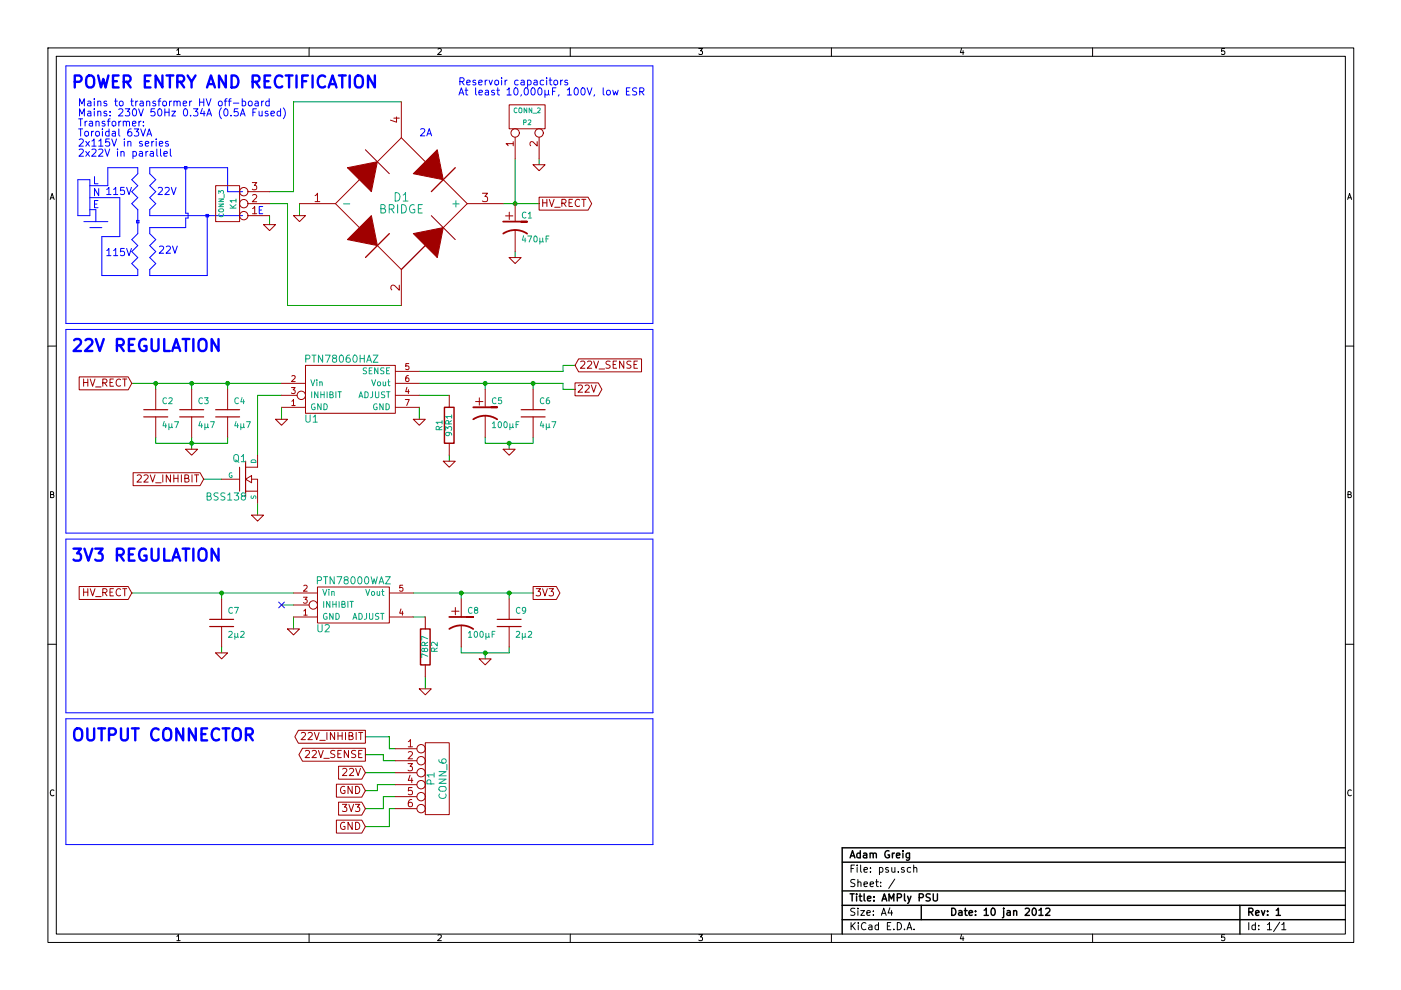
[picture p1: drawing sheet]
EESchema Schematic File Version 2  date Tue 31 Jan 2012 23:27:19 GMT
LIBS:power
LIBS:device
LIBS:transistors
LIBS:conn
LIBS:linear
LIBS:regul
LIBS:74xx
LIBS:cmos4000
LIBS:adc-dac
LIBS:memory
LIBS:xilinx
LIBS:special
LIBS:microcontrollers
LIBS:dsp
LIBS:microchip
LIBS:analog_switches
LIBS:motorola
LIBS:texas
LIBS:intel
LIBS:audio
LIBS:interface
LIBS:digital-audio
LIBS:philips
LIBS:display
LIBS:cypress
LIBS:siliconi
LIBS:opto
LIBS:atmel
LIBS:contrib
LIBS:valves
LIBS:shared
EELAYER 24  0
EELAYER END
$Descr A4 11700 8267
Sheet 1 1
Title "AMPly PSU"
Date "10 jan 2012"
Rev "1"
Comp "Adam Greig"
Comment1 ""
Comment2 ""
Comment3 ""
Comment4 ""
$EndDescr
Wire Wire Line
	2250 1600 2450 1600
Wire Wire Line
	2450 1600 2450 850 
Wire Wire Line
	2250 1800 2250 1875
Wire Wire Line
	4500 1325 4500 1375
Wire Notes Line
	1740 1790 1720 1790
Wire Notes Line
	1740 1790 1740 1810
Wire Notes Line
	1740 1810 1720 1810
Wire Notes Line
	1720 1810 1720 1790
Wire Notes Line
	1250 2300 1730 2300
Wire Notes Line
	1550 1900 1550 1820
Wire Notes Line
	1150 2300 850  2300
Wire Notes Line
	2025 1800 1725 1800
Wire Notes Line
	1250 1950 1250 1900
Wire Notes Line
	1250 2300 1250 2250
Wire Notes Line
	1250 2250 1300 2200
Wire Notes Line
	1300 2200 1250 2150
Wire Notes Line
	1250 2150 1300 2100
Wire Notes Line
	1300 2100 1250 2050
Wire Notes Line
	1250 2050 1300 2000
Wire Notes Line
	1300 2000 1250 1950
Wire Notes Line
	750  1900 850  1900
Wire Notes Line
	800  1850 800  1750
Wire Notes Line
	800  1750 750  1750
Wire Notes Line
	1140 1860 1140 1840
Wire Notes Line
	1140 1860 1160 1860
Wire Notes Line
	1160 1860 1160 1840
Wire Notes Line
	1160 1840 1140 1840
Wire Notes Line
	650  1800 650  1500
Wire Notes Line
	650  1800 750  1800
Wire Notes Line
	750  1800 750  1500
Wire Notes Line
	750  1500 650  1500
Wire Wire Line
	3350 2550 2400 2550
Wire Notes Line
	5450 6000 550  6000
Wire Notes Line
	5450 6000 5450 7050
Wire Notes Line
	5450 7050 550  7050
Wire Notes Line
	550  7050 550  6000
Wire Wire Line
	3300 6650 3200 6650
Wire Wire Line
	3200 6650 3200 6750
Wire Wire Line
	3200 6750 3050 6750
Wire Wire Line
	3300 6350 3200 6350
Wire Wire Line
	3200 6350 3200 6300
Wire Wire Line
	3200 6300 3050 6300
Wire Notes Line
	5450 4500 550  4500
Wire Notes Line
	5450 4500 5450 5950
Wire Notes Line
	5450 5950 550  5950
Wire Notes Line
	550  5950 550  4500
Connection ~ 3850 4950
Wire Wire Line
	3850 5000 3850 4950
Wire Wire Line
	3450 4950 4450 4950
Wire Wire Line
	4050 5450 4050 5500
Wire Wire Line
	3850 5400 3850 5450
Wire Wire Line
	3450 5150 3550 5150
Wire Wire Line
	1850 5400 1850 5450
Wire Wire Line
	1100 4950 2450 4950
Wire Notes Line
	5450 4450 5450 2750
Wire Notes Line
	5450 4450 550  4450
Wire Notes Line
	550  4450 550  2750
Wire Wire Line
	2150 3800 2150 3300
Wire Wire Line
	2150 3300 2350 3300
Wire Notes Line
	550  2750 5450 2750
Wire Wire Line
	4800 3250 4700 3250
Wire Wire Line
	4700 3250 4700 3200
Wire Wire Line
	4700 3100 4700 3050
Connection ~ 4250 3700
Wire Wire Line
	4450 3650 4450 3700
Wire Wire Line
	4450 3700 4050 3700
Connection ~ 4450 3200
Wire Wire Line
	4450 3200 4450 3250
Connection ~ 4050 3200
Wire Wire Line
	4050 3250 4050 3200
Wire Wire Line
	4700 3200 3500 3200
Wire Wire Line
	3750 3800 3750 3850
Wire Wire Line
	3500 3400 3500 3500
Wire Wire Line
	1300 3700 1900 3700
Wire Wire Line
	1300 3700 1300 3650
Wire Wire Line
	1600 3650 1600 3750
Connection ~ 1600 3200
Wire Wire Line
	1600 3250 1600 3200
Wire Wire Line
	1100 3200 2350 3200
Wire Notes Line
	550  2700 550  550 
Wire Wire Line
	4300 2100 4300 2150
Wire Wire Line
	2500 1800 2500 1700
Wire Wire Line
	2450 850  3350 850 
Wire Wire Line
	4500 1700 4200 1700
Connection ~ 4300 1700
Wire Wire Line
	1900 3250 1900 3200
Connection ~ 1900 3200
Wire Wire Line
	1300 3250 1300 3200
Connection ~ 1300 3200
Wire Wire Line
	1900 3700 1900 3650
Connection ~ 1600 3700
Wire Wire Line
	2350 3400 2350 3500
Wire Wire Line
	4700 3100 3500 3100
Wire Wire Line
	4050 3700 4050 3650
Wire Wire Line
	4250 3700 4250 3750
Wire Wire Line
	4700 3050 4800 3050
Wire Wire Line
	2150 4200 2150 4300
Wire Wire Line
	1700 4000 1850 4000
Wire Notes Line
	550  2700 5450 2700
Wire Notes Line
	5450 2700 5450 550 
Wire Notes Line
	5450 550  550  550 
Wire Wire Line
	1850 5000 1850 4950
Connection ~ 1850 4950
Wire Wire Line
	2450 5150 2450 5250
Wire Wire Line
	3550 5650 3550 5750
Wire Wire Line
	3850 5450 4250 5450
Wire Wire Line
	4250 5450 4250 5400
Connection ~ 4050 5450
Wire Wire Line
	4250 5000 4250 4950
Connection ~ 4250 4950
Wire Wire Line
	3050 6150 3250 6150
Wire Wire Line
	3250 6150 3250 6250
Wire Wire Line
	3250 6250 3300 6250
Wire Wire Line
	3050 6450 3300 6450
Wire Wire Line
	3050 6900 3250 6900
Wire Wire Line
	3250 6900 3250 6750
Wire Wire Line
	3250 6750 3300 6750
Wire Wire Line
	3050 6600 3150 6600
Wire Wire Line
	3150 6600 3150 6550
Wire Wire Line
	3150 6550 3300 6550
Wire Wire Line
	2350 5050 2450 5050
Wire Wire Line
	3500 3300 3750 3300
Wire Notes Line
	750  1550 900  1550
Wire Notes Line
	900  1550 900  1400
Wire Notes Line
	1150 1450 1150 1400
Wire Notes Line
	1150 1450 1100 1500
Wire Notes Line
	1100 1500 1150 1550
Wire Notes Line
	1150 1550 1100 1600
Wire Notes Line
	1100 1600 1150 1650
Wire Notes Line
	1150 1650 1100 1700
Wire Notes Line
	1100 1700 1150 1750
Wire Notes Line
	1150 1750 1150 1950
Wire Notes Line
	1150 1950 1100 2000
Wire Notes Line
	1100 2000 1150 2050
Wire Notes Line
	1150 2050 1100 2100
Wire Notes Line
	1100 2100 1150 2150
Wire Notes Line
	1150 2150 1100 2200
Wire Notes Line
	1100 2200 1150 2250
Wire Notes Line
	1150 2250 1150 2300
Wire Notes Line
	750  1650 1000 1650
Wire Notes Line
	700  1850 900  1850
Wire Notes Line
	1250 1450 1250 1400
Wire Notes Line
	1250 1450 1300 1500
Wire Notes Line
	1300 1500 1250 1550
Wire Notes Line
	1250 1550 1300 1600
Wire Notes Line
	1300 1600 1250 1650
Wire Notes Line
	1250 1650 1300 1700
Wire Notes Line
	1300 1700 1250 1750
Wire Notes Line
	1250 1750 1250 1800
Wire Notes Line
	1250 1800 1750 1800
Wire Notes Line
	2025 1600 1900 1600
Wire Notes Line
	1900 1600 1900 1400
Wire Notes Line
	1900 1400 1250 1400
Wire Notes Line
	1250 1900 1550 1900
Wire Notes Line
	1150 1400 900  1400
Wire Notes Line
	850  2300 850  1975
Wire Notes Line
	850  1975 1000 1975
Wire Notes Line
	1000 1975 1000 1650
Wire Notes Line
	1550 1820 1570 1820
Wire Notes Line
	1570 1820 1570 1780
Wire Notes Line
	1570 1780 1550 1780
Wire Notes Line
	1550 1780 1550 1400
Wire Notes Line
	1540 1410 1540 1390
Wire Notes Line
	1540 1410 1560 1410
Wire Notes Line
	1560 1410 1560 1390
Wire Notes Line
	1560 1390 1540 1390
Wire Notes Line
	1730 2300 1730 1800
Wire Wire Line
	4300 1325 4300 1700
Wire Wire Line
	2250 1700 2400 1700
Wire Wire Line
	2400 1700 2400 2550
$Comp
L GND #PWR01
U 1 1
P 2250 1875
F 0 "#PWR01" H 2250 1875 30  0001 C CNN
F 1 "GND" H 2250 1805 30  0001 C CNN
	1    2250 1875
	1    0    0    -1  
$EndComp
Text Notes 2150 1800 0    60   ~ 0
E
Text Notes 3825 725  0    60   ~ 0
Reservoir capacitors\nAt least 10,000µF, 100V, low ESR
$Comp
L GND #PWR02
U 1 1
P 4500 1375
F 0 "#PWR02" H 4500 1375 30  0001 C CNN
F 1 "GND" H 4500 1305 30  0001 C CNN
	1    4500 1375
	1    0    0    -1  
$EndComp
$Comp
L CONN_2 P2
U 1 1
P 4400 975
F 0 "P2" V 4350 975 40  0000 C CNN
F 1 "CONN_2" V 4450 975 40  0000 C CNN
F 2 "SCREWTERMINAL_5MM_2WAY" V 4310 935 60  0001 C CNN
	1    4400 975 
	0    -1   -1   0   
$EndComp
Text Notes 880  2150 0    60   ~ 0
115V
Text Notes 880  1640 0    60   ~ 0
115V
Text Notes 1320 2130 0    60   ~ 0
22V
Text Notes 1310 1640 0    60   ~ 0
22V
Text Notes 775  1750 0    60   ~ 0
E
Text Notes 775  1650 0    60   ~ 0
N
Text Notes 775  1550 0    60   ~ 0
L
Text Notes 650  900  0    60   ~ 0
Mains to transformer HV off-board\nMains: 230V 50Hz 0.34A (0.5A Fused)\nTransformer:\nToroidal 63VA\n2x115V in series\n2x22V in parallel
NoConn ~ 2350 5050
Text Notes 600  6200 0    100  ~ 20
OUTPUT CONNECTOR
Text GLabel 3050 6150 0    60   Output ~ 0
22V_INHIBIT
Text GLabel 3050 6300 0    60   Output ~ 0
22V_SENSE
Text GLabel 3050 6900 0    60   Input ~ 0
GND
Text GLabel 3050 6750 0    60   Input ~ 0
3V3
Text GLabel 3050 6600 0    60   Input ~ 0
GND
Text GLabel 3050 6450 0    60   Input ~ 0
22V
$Comp
L CONN_6 P1
U 1 1
P 3650 6500
F 0 "P1" V 3600 6500 60  0000 C CNN
F 1 "CONN_6" V 3700 6500 60  0000 C CNN
F 2 "SCREWTERMINAL_5MM_6WAY" V 3540 6440 60  0001 C CNN
	1    3650 6500
	1    0    0    -1  
$EndComp
Text Notes 600  4700 0    100  ~ 20
3V3 REGULATION
Text GLabel 4450 4950 2    60   Output ~ 0
3V3
$Comp
L GND #PWR03
U 1 1
P 4050 5500
F 0 "#PWR03" H 4050 5500 30  0001 C CNN
F 1 "GND" H 4050 5430 30  0001 C CNN
	1    4050 5500
	1    0    0    -1  
$EndComp
$Comp
L GND #PWR04
U 1 1
P 3550 5750
F 0 "#PWR04" H 3550 5750 30  0001 C CNN
F 1 "GND" H 3550 5680 30  0001 C CNN
	1    3550 5750
	1    0    0    -1  
$EndComp
$Comp
L GND #PWR05
U 1 1
P 2450 5250
F 0 "#PWR05" H 2450 5250 30  0001 C CNN
F 1 "GND" H 2450 5180 30  0001 C CNN
	1    2450 5250
	1    0    0    -1  
$EndComp
$Comp
L GND #PWR06
U 1 1
P 1850 5450
F 0 "#PWR06" H 1850 5450 30  0001 C CNN
F 1 "GND" H 1850 5380 30  0001 C CNN
	1    1850 5450
	1    0    0    -1  
$EndComp
Text GLabel 1100 4950 0    60   Input ~ 0
HV_RECT
$Comp
L C C9
U 1 1
P 4250 5200
F 0 "C9" H 4300 5300 50  0000 L CNN
F 1 "2µ2" H 4300 5100 50  0000 L CNN
F 2 "SMD2220" H 4250 5200 60  0001 C CNN
F 4 "1843191" H 4250 5200 60  0001 C CNN "Farnell"
	1    4250 5200
	1    0    0    -1  
$EndComp
$Comp
L C C7
U 1 1
P 1850 5200
F 0 "C7" H 1900 5300 50  0000 L CNN
F 1 "2µ2" H 1900 5100 50  0000 L CNN
F 2 "SMD2220" H 1850 5200 60  0001 C CNN
F 4 "1843191" H 1850 5200 60  0001 C CNN "Farnell"
	1    1850 5200
	1    0    0    -1  
$EndComp
$Comp
L CP1 C8
U 1 1
P 3850 5200
F 0 "C8" H 3900 5300 50  0000 L CNN
F 1 "100µF" H 3900 5100 50  0000 L CNN
F 2 "RADIAL5" H 3850 5200 60  0001 C CNN
F 4 "1848464" H 3850 5200 60  0001 C CNN "Farnell"
	1    3850 5200
	1    0    0    -1  
$EndComp
$Comp
L R R2
U 1 1
P 3550 5400
F 0 "R2" V 3630 5400 50  0000 C CNN
F 1 "78R7" V 3550 5400 50  0000 C CNN
F 2 "SMD0805" H 3550 5400 60  0001 C CNN
F 4 "1810393" H 3550 5400 60  0001 C CNN "Farnell"
	1    3550 5400
	1    0    0    -1  
$EndComp
$Comp
L PTN78000WAH U2
U 1 1
P 2950 5050
F 0 "U2" H 2700 4850 60  0000 C CNN
F 1 "PTN78000WAZ" H 2950 5250 60  0000 C CNN
F 2 "PTN78000WAZ" H 2950 5050 60  0001 C CNN
F 4 "1109697" H 2950 5050 60  0001 C CNN "Farnell"
	1    2950 5050
	1    0    0    -1  
$EndComp
$Comp
L GND #PWR07
U 1 1
P 1600 3750
F 0 "#PWR07" H 1600 3750 30  0001 C CNN
F 1 "GND" H 1600 3680 30  0001 C CNN
	1    1600 3750
	1    0    0    -1  
$EndComp
Text GLabel 1700 4000 0    60   Input ~ 0
22V_INHIBIT
$Comp
L MOSFET_N Q1
U 1 1
P 2050 4000
F 0 "Q1" H 2060 4170 60  0000 R CNN
F 1 "BSS138" H 2060 3850 60  0000 R CNN
F 4 "1907611" H 2050 4000 60  0001 C CNN "Farnell"
	1    2050 4000
	1    0    0    -1  
$EndComp
Text Notes 600  2950 0    100  ~ 20
22V REGULATION
Text GLabel 4800 3250 2    60   Output ~ 0
22V
Text GLabel 4800 3050 2    60   Input ~ 0
22V_SENSE
$Comp
L GND #PWR08
U 1 1
P 4250 3750
F 0 "#PWR08" H 4250 3750 30  0001 C CNN
F 1 "GND" H 4250 3680 30  0001 C CNN
	1    4250 3750
	1    0    0    -1  
$EndComp
$Comp
L GND #PWR09
U 1 1
P 3750 3850
F 0 "#PWR09" H 3750 3850 30  0001 C CNN
F 1 "GND" H 3750 3780 30  0001 C CNN
	1    3750 3850
	1    0    0    -1  
$EndComp
$Comp
L GND #PWR010
U 1 1
P 3500 3500
F 0 "#PWR010" H 3500 3500 30  0001 C CNN
F 1 "GND" H 3500 3430 30  0001 C CNN
	1    3500 3500
	1    0    0    -1  
$EndComp
$Comp
L GND #PWR011
U 1 1
P 2350 3500
F 0 "#PWR011" H 2350 3500 30  0001 C CNN
F 1 "GND" H 2350 3430 30  0001 C CNN
	1    2350 3500
	1    0    0    -1  
$EndComp
$Comp
L GND #PWR012
U 1 1
P 2150 4300
F 0 "#PWR012" H 2150 4300 30  0001 C CNN
F 1 "GND" H 2150 4230 30  0001 C CNN
	1    2150 4300
	1    0    0    -1  
$EndComp
Text GLabel 1100 3200 0    60   Input ~ 0
HV_RECT
$Comp
L C C6
U 1 1
P 4450 3450
F 0 "C6" H 4500 3550 50  0000 L CNN
F 1 "4µ7" H 4500 3350 50  0000 L CNN
F 2 "SMD2220" H 4450 3450 60  0001 C CNN
F 4 "1843192" H 4450 3450 60  0001 C CNN "Farnell"
	1    4450 3450
	1    0    0    -1  
$EndComp
$Comp
L C C4
U 1 1
P 1900 3450
F 0 "C4" H 1950 3550 50  0000 L CNN
F 1 "4µ7" H 1950 3350 50  0000 L CNN
F 2 "SMD2220" H 1900 3450 60  0001 C CNN
F 4 "1843192" H 1900 3450 60  0001 C CNN "Farnell"
	1    1900 3450
	1    0    0    -1  
$EndComp
$Comp
L C C3
U 1 1
P 1600 3450
F 0 "C3" H 1650 3550 50  0000 L CNN
F 1 "4µ7" H 1650 3350 50  0000 L CNN
F 2 "SMD2220" H 1600 3450 60  0001 C CNN
F 4 "1843192" H 1600 3450 60  0001 C CNN "Farnell"
	1    1600 3450
	1    0    0    -1  
$EndComp
$Comp
L C C2
U 1 1
P 1300 3450
F 0 "C2" H 1350 3550 50  0000 L CNN
F 1 "4µ7" H 1350 3350 50  0000 L CNN
F 2 "SMD2220" H 1300 3450 60  0001 C CNN
F 4 "1843192" H 1300 3450 60  0001 C CNN "Farnell"
	1    1300 3450
	1    0    0    -1  
$EndComp
$Comp
L R R1
U 1 1
P 3750 3550
F 0 "R1" V 3830 3550 50  0000 C CNN
F 1 "93R1" V 3750 3550 50  0000 C CNN
F 2 "SMD0805" H 3750 3550 60  0001 C CNN
F 4 "1810400RL" H 3750 3550 60  0001 C CNN "Farnell"
	1    3750 3550
	-1   0    0    1   
$EndComp
$Comp
L CP1 C5
U 1 1
P 4050 3450
F 0 "C5" H 4100 3550 50  0000 L CNN
F 1 "100µF" H 4100 3350 50  0000 L CNN
F 2 "RADIAL5" H 4050 3450 60  0001 C CNN
F 4 "1848464" H 4050 3450 60  0001 C CNN "Farnell"
	1    4050 3450
	1    0    0    -1  
$EndComp
$Comp
L PTN78060HAZ U1
U 1 1
P 2900 3300
F 0 "U1" H 2600 3100 60  0000 C CNN
F 1 "PTN78060HAZ" H 2850 3600 60  0000 C CNN
F 2 "PTN78060HAZ" H 2900 3300 60  0001 C CNN
F 4 "1109709" H 2900 3300 60  0001 C CNN "Farnell"
	1    2900 3300
	1    0    0    -1  
$EndComp
Text Notes 3500 1150 0    60   ~ 0
2A
Text Notes 600  750  0    100  ~ 20
POWER ENTRY AND RECTIFICATION
Text GLabel 4500 1700 2    60   Output ~ 0
HV_RECT
$Comp
L GND #PWR013
U 1 1
P 4300 2150
F 0 "#PWR013" H 4300 2150 30  0001 C CNN
F 1 "GND" H 4300 2080 30  0001 C CNN
	1    4300 2150
	1    0    0    -1  
$EndComp
$Comp
L CP1 C1
U 1 1
P 4300 1900
F 0 "C1" H 4350 2000 50  0000 L CNN
F 1 "470µF" H 4350 1800 50  0000 L CNN
F 2 "RADIAL5" H 4400 2050 60  0001 C CNN
F 4 "1848466" H 4300 1900 60  0001 C CNN "Farnell"
	1    4300 1900
	1    0    0    -1  
$EndComp
$Comp
L GND #PWR014
U 1 1
P 2500 1800
F 0 "#PWR014" H 2500 1800 30  0001 C CNN
F 1 "GND" H 2500 1730 30  0001 C CNN
	1    2500 1800
	1    0    0    -1  
$EndComp
$Comp
L CONN_3 K1
U 1 1
P 1900 1700
F 0 "K1" V 1850 1700 50  0000 C CNN
F 1 "CONN_3" V 1950 1700 40  0000 C CNN
	1    1900 1700
	-1   0    0    1   
$EndComp
$Comp
L BRIDGE D1
U 1 1
P 3350 1700
F 0 "D1" H 3350 1750 70  0000 C CNN
F 1 "BRIDGE" H 3350 1650 70  0000 C CNN
F 2 "B250C" H 3280 1820 60  0001 C CNN
	1    3350 1700
	1    0    0    -1  
$EndComp
$EndSCHEMATC
